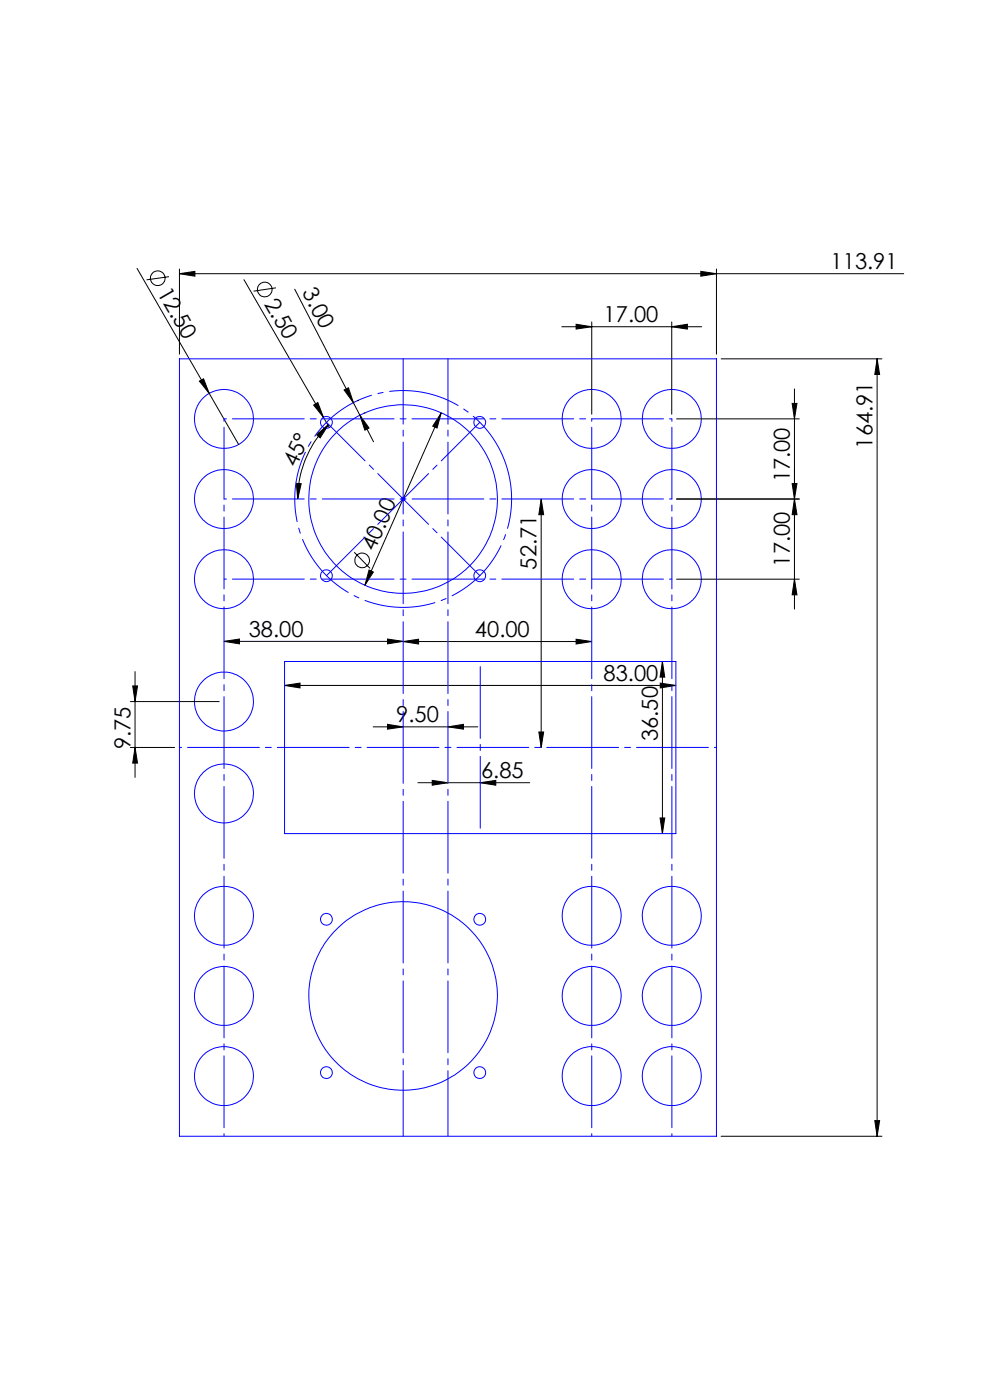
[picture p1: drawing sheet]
<svg xmlns="http://www.w3.org/2000/svg" width="210mm" height="297mm" viewBox="0 0 210 297" stroke-linecap="round" stroke-linejoin="round" font-family="sans-serif">
<g fill="none" stroke="#000" stroke-width=".21">
<path d="M29.1 56.9l21.5 37.4M35.8 58.7l-4.7 .7M38.1 58.1l3.2-.5v1zM38.1 57.1v18M38.1 58.1h153.6M51.8 59.3l18 31.4M148.7 57.6l3.3 .5-3.3 .5zM152 57.1v18M58.5 61.1l-4.7 .7M62.5 61.3l12.5 24.1M119.2 69.3h29.6M122.2 68.8l3.3 .5-3.3 .5z"/>
<path d="M125.5 68.3v19.6M142.5 69.3l3.3-.5v1zM142.5 68.3v19.6M153 76.1h34.1M186.1 76.1v164.9M186.1 76.1l.5 3.3h-1zM42.3 80.9l.9-.5 1.2 3.1zM66.5 85.9l.9-.5 1.2 3.1zM67.1 92.2l2.6-2.1-1.8 2.8zM69.7 90.1a22.3 22.3 0 0 0-6.6 15.8M73 82.7l.9-.4 1.1 3.1zM75 85.4l1.3 2.7"/>
<path d="M75.8 85h.1M76.3 88.1l2 2.7-.9 .5zM76.3 88.1l2.9 5.6M77.2 87.6h.1M93.6 87.6l-.9 3.2-.9-.4zM93.6 87.6l-16.2 36.6M143.5 88.9h26M168 85.6h1.1l-.6 3.3zM168.5 82.5v46.7M62.9 102.5l1 .1-.8 3.3zM75.1 117.2l3.4 3.4M114.8 105.9v52.7"/>
<path d="M114.8 105.9l.5 3.3h-1zM143.5 105.9h26M168 102.6h1.1l-.6 3.3zM168.5 105.9l.6 3.3h-1.1zM47.5 136.1l3.3-.5v1zM47.5 136.1h78M78.3 120.9l.9 .5-1.8 2.8zM82.2 135.6l3.3 .5-3.3 .5zM85.5 136.1l3.3-.5v1zM122.2 135.6l3.3 .5-3.3 .5zM143.5 122.9h26M168.5 122.9l.6 3.3h-1.1z"/>
<path d="M27.7 148.8h18.8M27.7 158.6h9.3M28.2 145.5h1l-.6 3.3zM28.6 158.6l.6 3.3h-1zM28.6 142.5v22.4M60.4 145.4l3.2-.5v1zM60.4 145.4h83M79.2 154.2h22.2M82.2 153.7l3.3 .5-3.3 .5zM95 154.2l3.3-.5v1zM114.3 155.3h1l-.5 3.3zM140.1 144.9l3.3 .5-3.3 .5z"/>
<path d="M140.5 140.3v36.5M140.5 140.3l.5 3.3h-1zM88.7 166h23.7M91.7 165.6l3.3 .4-3.3 .6zM101.8 166l3.4-.4v1zM140 173.5h1l-.5 3.3zM185.6 237.7h1l-.5 3.3zM153 241h34.1"/>
<circle cx="33.5" cy="59" r="1.55"/>
<circle cx="56.2" cy="61.4" r="1.55"/>
<circle cx="76.8" cy="118.9" r="1.54"/>
</g>
<path d="M107.5 99.1a23 23 0 0 0-38.5-9.3 23 23 0 0 0 10.5 38.2 23 23 0 0 0 28.4-27.6l-.4-1.3" fill="none" stroke="#00f" stroke-width=".21" stroke-dasharray="15.2 1.3 1.3 1.3" stroke-dashoffset="2" stroke-linecap="butt"/>
<g fill="none" stroke="#00f" stroke-width=".21">
<path d="M38.1 76.1h113.9v164.9h-113.9zM85 105.9h1M85.2 105.5l.7 .7M85.5 105.4v1M85.9 105.5l-.7 .7M60.4 140.3h83v36.5h-83z"/>
<circle cx="47.5" cy="88.9" r="6.3"/>
<circle cx="69.3" cy="89.6" r="1.25"/>
<circle cx="101.8" cy="89.6" r="1.25"/>
<circle cx="125.5" cy="88.9" r="6.3"/>
<circle cx="142.5" cy="88.9" r="6.3"/>
<circle cx="47.5" cy="105.9" r="6.3"/>
<circle cx="85.5" cy="105.9" r="20"/>
<circle cx="125.5" cy="105.9" r="6.3"/>
<circle cx="142.5" cy="105.9" r="6.3"/>
<circle cx="47.5" cy="122.9" r="6.3"/>
<circle cx="69.3" cy="122.1" r="1.25"/>
<circle cx="101.8" cy="122.1" r="1.25"/>
<circle cx="125.5" cy="122.9" r="6.3"/>
<circle cx="142.5" cy="122.9" r="6.3"/>
<circle cx="47.5" cy="148.8" r="6.2"/>
<circle cx="47.5" cy="168.3" r="6.2"/>
<circle cx="47.5" cy="194.3" r="6.2"/>
<circle cx="69.3" cy="195" r="1.25"/>
<circle cx="101.8" cy="195" r="1.25"/>
<circle cx="125.5" cy="194.3" r="6.2"/>
<circle cx="142.5" cy="194.3" r="6.2"/>
<circle cx="47.5" cy="211.3" r="6.2"/>
<circle cx="85.5" cy="211.3" r="20"/>
<circle cx="125.5" cy="211.3" r="6.2"/>
<circle cx="142.5" cy="211.3" r="6.2"/>
<circle cx="47.5" cy="228.3" r="6.2"/>
<circle cx="69.3" cy="227.6" r="1.25"/>
<circle cx="101.8" cy="227.6" r="1.25"/>
<circle cx="125.5" cy="228.3" r="6.2"/>
<circle cx="142.5" cy="228.3" r="6.2"/>
</g>
<path d="M38.1 158.6h113.9" fill="none" stroke="#00f" stroke-width=".21" stroke-dasharray="15.2 1.3 1.3 1.3" stroke-dashoffset="-1.7"/>
<path d="M85.5 76.1v164.9M95 76.1v164.9" fill="none" stroke="#00f" stroke-width=".21" stroke-dasharray="15.2 1.3 1.3 1.3" stroke-dashoffset="1.4"/>
<path d="M47.5 88.9v152.1M47.5 88.9h95M125.5 88.9v152.1M142.5 88.9v152.1M47.5 105.9h95M142.5 122.9h-95" fill="none" stroke="#00f" stroke-width=".21" stroke-dasharray="15.2 1.3 1.3 1.3" stroke-dashoffset="-1.8"/>
<path d="M69.3 89.6l32.5 32.5M69.3 122.1l32.5-32.5" fill="none" stroke="#00f" stroke-width=".21" stroke-dasharray="15.2 1.3 1.3 1.3" stroke-dashoffset="3.7"/>
<path d="M101.9 140.3v36.5" fill="none" stroke="#00f" stroke-width=".21" stroke-dasharray="15.2 1.3 1.3 1.3" stroke-dashoffset="-1.1"/>
<g fill="#000">
<path d="M42.3 80.9l.9-.5 1.2 3.1zM66.5 85.9l.9-.5 1.2 3.1z"/>
<path d="M38.1 58.1l3.2-.5v1zM148.7 57.6l3.3 .5-3.3 .5zM60.4 145.4l3.2-.5v1zM140.1 144.9l3.3 .5-3.3 .5zM82.2 153.7l3.3 .5-3.3 .5zM95 154.2l3.3-.5v1zM47.5 136.1l3.3-.5v1zM82.2 135.6l3.3 .5-3.3 .5zM85.5 136.1l3.3-.5v1zM122.2 135.6l3.3 .5-3.3 .5zM122.2 68.8l3.3 .5-3.3 .5zM142.5 69.3l3.3-.5v1zM91.7 165.6l3.3 .4-3.3 .6zM101.8 166l3.4-.4v1z"/>
<path d="M186.1 76.1l.5 3.3h-1zM185.6 237.7h1l-.5 3.3zM140.5 140.3l.5 3.3h-1zM140 173.5h1l-.5 3.3zM114.8 105.9l.5 3.3h-1zM114.3 155.3h1l-.5 3.3zM168 85.6h1.1l-.6 3.3zM168.5 105.9l.6 3.3h-1.1zM28.2 145.5h1l-.6 3.3zM28.6 158.6l.6 3.3h-1z"/>
<path d="M67.1 92.2l2.6-2.1-1.8 2.8zM62.9 102.5l1 .1-.8 3.3z"/>
<path d="M76.3 88.1l2 2.7-.9 .5zM73 82.7l.9-.4 1.1 3.1z"/>
<path d="M93.6 87.6l-1.8 2.8 .9 .4zM78.3 120.9l-.9 3.3 1.8-2.8z"/>
<path d="M168.5 122.9l.6 3.3h-1.1zM168 102.6h1.1l-.6 3.3z"/>
</g>
<g font-size="4.7">
<text x="176.2" y="57">113.91</text>
<text x="33.3" y="62.1" transform="rotate(60 33.3 62.1)">12.50</text>
<text x="56" y="64.5" transform="rotate(60 56 64.5)">2.50</text>
<text x="64" y="62" transform="rotate(63 64 62)">3.00</text>
<text x="128" y="68.3">17.00</text>
<text x="185.1" y="95.2" transform="rotate(-90 185.1 95.2)">164.91</text>
<text x="62.8" y="99.3" transform="rotate(-65 62.8 99.3)">45°</text>
<text x="167.5" y="102.3" transform="rotate(-90 167.5 102.3)">17.00</text>
<text x="79.4" y="117.2" transform="rotate(-66 79.4 117.2)">40.00</text>
<text x="113.8" y="120.8" transform="rotate(-90 113.8 120.8)">52.71</text>
<text x="167.5" y="120.2" transform="rotate(-90 167.5 120.2)">17.00</text>
<text x="52.8" y="135">38.00</text>
<text x="100.7" y="135.1">40.00</text>
<text x="128" y="144.4">83.00</text>
<text x="84.1" y="153.1">9.50</text>
<text x="27.7" y="158.9" transform="rotate(-90 27.7 158.9)">9.75</text>
<text x="139.5" y="157.2" transform="rotate(-90 139.5 157.2)">36.50</text>
<text x="102" y="165">6.85</text>
</g>
</svg>
